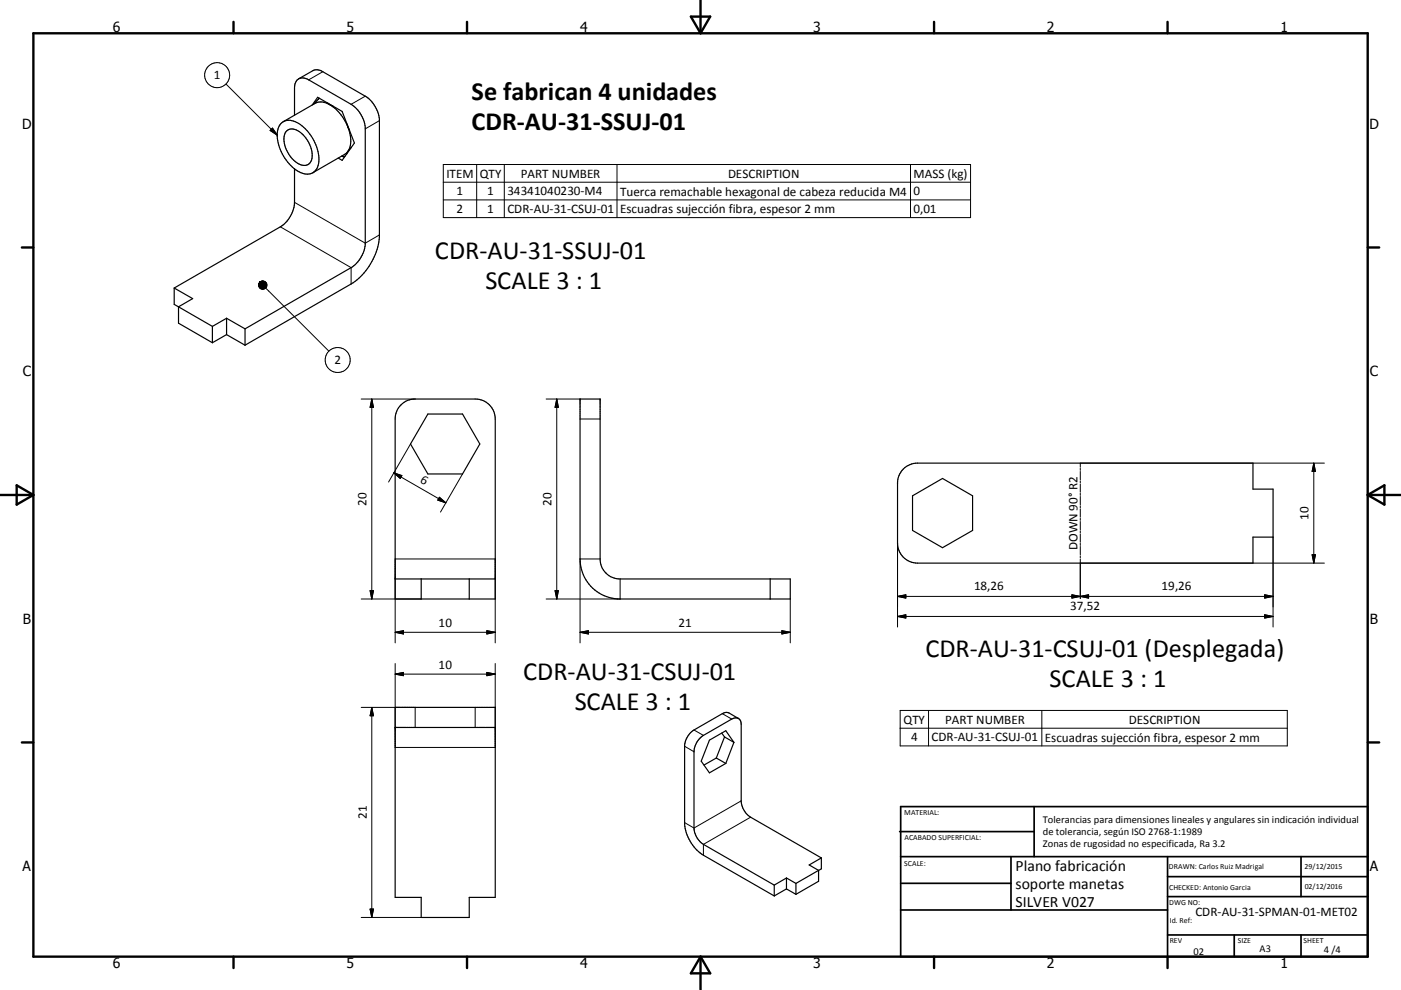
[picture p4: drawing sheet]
<svg xmlns="http://www.w3.org/2000/svg" width="420mm" height="297mm" viewBox="0 0 420 297" stroke-linecap="round" stroke-linejoin="round" font-family="sans-serif">
<g fill="none" stroke="#000" stroke-width=".36">
<path d="M84.2 37.1a4 4 0 0 1 5.3-.1 13.4 13.4 0 0 1 6 12.1 3.6 3.6 0 0 1-5.8 2.5 13 13 0 0 1-6.4-12.9zM86 39.2a3.4 3.4 0 0 1 4.5 .9 8.3 8.3 0 0 1 2.8 8.2 2.55 2.55 0 0 1-4 .7 8.7 8.7 0 0 1-3.9-8.8zM89.5 23.6a3.1 3.1 0 0 1 3 .4l12.8 7.3a9.5 9.5 0 0 1 4.2 6.9v35.2a9.7 9.7 0 0 1-4.2 6.9l-31.8 18.4M89.5 23.6l4.3-2.4a2.9 2.9 0 0 1 3 .3l12.7 7.4a9.5 9.5 0 0 1 4.2 6.8v35.5a19.1 19.1 0 0 1-8.4 14l-31.8 18.4M89.5 23.6a3.1 3.1 0 0 0-1.2 2.8v8.1M93.6 31.5l1.6-2.3 7.4 4.2 3.7 9.5-3.7 5.2-1.2-.7M95.8 29.5l-1.8 1.8M98.1 30.9l.8 .5M98.9 31.4a4.4 4.4 0 0 0-4.4-.4l-9.6 5.5M98.9 31.4l1 .5M98.9 31.4a13.7 13.7 0 0 1 5.4 6.8M104 37.2l.3 1"/>
<path d="M104.3 38.2l.5 .9M104.3 38.2a8.1 8.1 0 0 1 0 7.2M88.3 50.7v10a9.4 9.4 0 0 1-4.2 7.4l-31.9 18.3M102.4 46.9h1.1M104.3 45.4l-1 .9-9.5 5.5M104.3 45.4l-.4 .9M105.3 44.2l-1 1.2M52.2 86.4l5.6 3.2-4.3 2.5M52.2 86.4v4.9l1.3 .8M53.5 92.1l10.2 5.8M53.5 92.1v4.9l10.2 5.8M63.7 97.9v4.9"/>
<path d="M67.9 95.5l5.6 3.2M67.9 95.5l-4.2 2.4M67.9 95.5v4.9M73.5 98.7v4.9M67.9 100.4l5.6 3.2M67.9 100.4l-4.2 2.4M173.9 119.7h6v48a6 6 0 0 0 6 6h51v6h-51a12 12 0 0 1-12-12zM120.2 121.5a5.7 5.7 0 0 1 4.3-1.8h18a6 6 0 0 1 6 6v54h-30v-54a5.9 5.9 0 0 1 1.7-4.2zM128.3 124.2h10.4l5.2 9-5.2 9h-10.4l-5.2-9zM270.8 140.7a6.1 6.1 0 0 1 4.3-1.8h100.6v7.8h6v14.4h-6v7.8h-100.6a6 6 0 0 1-6-6v-18a6 6 0 0 1 1.7-4.2zM273.6 148.7l9-5.2 9 5.2v10.4l-9 5.2-9-5.2zM118.5 173.7h30"/>
<path d="M126.3 173.7v6M140.7 173.7v6M230.9 173.7v6M118.5 212.2h30v57h-7.8v6h-14.4v-6h-7.8zM118.5 218.2h30M216.4 219.9l.8 1.2M221.4 215.6l-2.8-1.7-1.4-.1-9.1 5.2a6.2 6.2 0 0 0-2.8 4.5v23.9a12.7 12.7 0 0 0 5.6 9.2l21.2 12.2M214.8 227.4l2.8 1.6M214.8 227.4l-3.7 2.1M217.2 221.1l2.8 1.6M217.2 221.1l-2.4 6.3M220 222.7l-2.4-3.5-4.9 2.9-2.5 6.3 2.5 3.5 4.9-2.9"/>
<path d="M220 222.7l-2.4 6.3M246.2 257.4l-21.2-12.2a6.2 6.2 0 0 1-2.8-4.9v-22.9a1.74 1.74 0 0 0-.8-1.9 1.74 1.74 0 0 0-2 .2l-8.5 4.9a6.2 6.2 0 0 0-2.8 4.9v22.9a6.3 6.3 0 0 0 2.8 4.9l21.2 12.2M246.2 257.4v3.3l-.8 .4M246.2 257.4l-3.6 2.1 2.8 1.6M232.1 265.5v3.3M235.8 263.4l-3.7 2.1M235.8 266.7l-3.7 2.1M235.8 263.4l2.8 1.6M235.8 263.4v3.3M235.8 266.7l2.8 1.6M238.6 265v3.3M245.4 261.1l-6.8 3.9"/>
<path d="M245.4 261.1v3.3l-6.8 3.9"/>
</g>
<g fill="none" stroke="#000" stroke-width=".3">
<path d="M67.7 25.2l15.4 15.3M81 39.1l.7-.7 1.4 2.1zM95.7 29.4l-.2 .3M96.8 21.5l-4.3 2.5M109.5 28.9l-4.2 2.4M113.7 36.2l-4.2 2.5M102.5 46.9l.7 .3M132.9 49.4h158.1v15.9h-158.1zM132.9 54.7h158.1M132.9 60h158.1M142.9 49.4v15.9M151.2 49.4v15.9"/>
<path d="M185 49.4v15.9M273 49.4v15.9M84.1 68.1l21.2 12.2v4.9M88.3 60.7l21.2 12.3 4.2-2.5M79.7 86.4l18.9 19M108.3 119.7h16.2M111.5 119.7v60M111.5 119.7l.5 2.5h-1zM163.7 119.7h10.2M166.9 119.7l.5 2.5h-1zM166.9 119.7v60M123.1 133.2l-6.6 11.4"/>
<path d="M173.9 125.7h6M393.9 138.9v30M393.9 138.9l.5 2.5h-1zM397.1 138.9h-73.2v1.3M118.1 141.9l15.6 9M118.1 141.9l2.4 .8-.5 .8zM131.7 149.2l2 1.7-2.4-.9zM138.7 142.2l-6.6 11.4M323.9 140.5v.6M323.9 141.4v2.5M323.9 144.3v.6M323.9 145.2v2.5"/>
<path d="M323.9 148v.6M323.9 148.9v2.5M323.9 151.7v.7M323.9 152.7v2.5M323.9 155.5v.6M323.9 156.4v2.5M323.9 159.2v.7M108.3 179.7h18M111 177.2h1l-.5 2.5zM166.4 177.2h1l-.5 2.5zM179.9 167.7h-6v25.2M185.9 173.7v6h-22.2"/>
<path d="M236.9 179.7v13.2M269.1 178.9h112.6M269.1 178.9l2.5-.5v1zM269.1 162.9v25.2M321.4 178.4l2.5 .5-2.5 .5zM323.9 160.2v2.5M323.9 163v.6M323.9 163.9v2.5M323.9 166.8v.6M323.9 167.7v11.9M323.9 178.9l2.5-.5v1zM323.9 168.9h73.2"/>
<path d="M379.2 178.4l2.5 .5-2.5 .5zM381.7 161.1v27M393.4 166.4h1l-.5 2.5zM118.5 192.9v-25.2h30v25.2M118.5 199.1v25.1h30v-25.1M118.5 189.7h30M118.5 189.7l2.5-.5v1zM146 189.2l2.5 .5-2.5 .5zM173.9 189.7h63M173.9 189.7l2.5-.5v1zM234.4 189.2l2.5 .5-2.5 .5zM269.1 184.9l2.5-.5v1z"/>
<path d="M269.1 184.9h112.6M379.2 184.4l2.5 .5-2.5 .5zM108.3 212.2h16.2v6M111.5 212.2v63M111.5 212.2l.5 2.5h-1zM118.5 202.2l2.5-.5v1zM118.5 202.2h30M142.5 212.2v6M146 201.7l2.5 .5-2.5 .5zM208.1 219l2.8 1.6M216.6 214.1l2.8 1.6M269.9 213.1h116v10.7h-116z"/>
<path d="M269.9 218.5h116M278.4 213.1v10.7M312.3 213.1v10.7M205.3 223.9l2.8 1.6M222.2 240.3l-14.1 8.1-2.8-1.6M225 245.2l-14.1 8.1v3.3M108.3 275.2h18M111 272.7h1l-.5 2.5z"/>
<circle cx="65.1" cy="22.6" r="3.7"/>
<circle cx="101.2" cy="108" r="3.7"/>
</g>
<g fill="none" stroke="#000" stroke-width=".71">
<path d="M10 10h400v277h-400zM70 6.6v3.4M140 6.6v3.4M207.1 5h5.8l-2.9 5zM210 0v10M280 6.6v3.4M350 6.6v3.4M6.6 74.2h3.4M410 74.2h3.5M0 148.5h10M5 145.6l5 2.9-5 2.9zM410 148.5h10.1"/>
<path d="M410 148.5l5.1-2.9v5.8zM6.6 222.7h3.4M410 222.7h3.5M70 287v3.4M140 287v3.4M210 287v10M210 287l2.9 5h-5.8zM280 287v3.4M350 287v3.4"/>
</g>
<g fill="none" stroke="#000" stroke-width=".51">
<path d="M269.7 249.5h40.3M270 242h140v45h-140zM270 257h140M303.1 257v16M310 242v15M350 257v30M390.1 257v12M270 265h33.1M270 273h80M350 269h60M350 263h60M350 280.5h60"/>
<path d="M370 280.5v6.5M390.1 280.5v6.5"/>
</g>
<g fill="#000" stroke="#000" stroke-width=".3">
<path d="M81 39.1l.7-.7 1.4 2.1zM77.9 84.7l-.3 .4zM77.9 84.7l-.4 .7zM77.9 84.7l-.4 1zM77.9 84.7l-.3 1.2zM77.9 84.7l-.2 1.5zM77.9 84.7v1.7l-.2-.2zM77.9 84.7l.2 1.9-.2-.2zM77.9 84.7l.4 2-.2-.1zM77.9 84.7l.6 2.1-.2-.1zM77.9 84.7l.9 2.1h-.3zM77.9 84.7l1.2 2-.3 .1z"/>
<path d="M77.9 84.7l1.4 2h-.2zM77.9 84.7l1.7 1.8-.3 .2zM77.9 84.7l1.9 1.6-.2 .2zM77.9 84.7l2 1.4-.1 .2zM77.9 84.7l2.1 1.2-.1 .2zM77.9 84.7l2.1 .9v.3zM77.9 84.7l2.1 .6v.3zM77.9 84.7l2 .3 .1 .3zM77.9 84.7l1.9 .1 .1 .2zM77.9 84.7l1.7-.1 .2 .2zM77.9 84.7l1.5-.2 .2 .1zM77.9 84.7l1.5-.2z"/>
<path d="M77.9 84.7l1.3-.3zM77.9 84.7l1-.4zM77.9 84.7l.7-.4zM77.9 84.7l.5-.3zM77.9 84.7l.2-.2zM111.5 119.7l.5 2.5h-1zM166.9 119.7l.5 2.5h-1zM118.1 141.9l2.4 .8-.5 .8zM131.7 149.2l2 1.7-2.4-.9zM393.9 138.9l.5 2.5h-1zM111 177.2h1l-.5 2.5zM166.4 177.2h1l-.5 2.5z"/>
<path d="M269.1 178.9l2.5-.5v1zM321.4 178.4l2.5 .5-2.5 .5zM323.9 178.9l2.5-.5v1zM379.2 178.4l2.5 .5-2.5 .5zM393.4 166.4h1l-.5 2.5zM118.5 189.7l2.5-.5v1zM146 189.2l2.5 .5-2.5 .5zM173.9 189.7l2.5-.5v1zM234.4 189.2l2.5 .5-2.5 .5zM269.1 184.9l2.5-.5v1zM379.2 184.4l2.5 .5-2.5 .5zM111.5 212.2l.5 2.5h-1z"/>
<path d="M118.5 202.2l2.5-.5v1zM146 201.7l2.5 .5-2.5 .5zM111 272.7h1l-.5 2.5z"/>
</g>
<g font-size="7.9">
<text x="141.4" y="30">Se fabrican 4 unidades</text>
<text x="141.4" y="39">CDR-AU-31-SSUJ-01</text>
<text x="130.4" y="77.7">CDR-AU-31-SSUJ-01</text>
<text x="145.5" y="86.7">SCALE 3 : 1</text>
<text x="277.5" y="197.1">CDR-AU-31-CSUJ-01 (Desplegada)</text>
<text x="156.9" y="204">CDR-AU-31-CSUJ-01</text>
<text x="314.6" y="206.1">SCALE 3 : 1</text>
<text x="172.3" y="212.9">SCALE 3 : 1</text>
</g>
<g font-size="4.7">
<text x="304.5" y="261.2">Plano fabricación</text>
<text x="304.5" y="266.6">soporte manetas</text>
<text x="304.5" y="272">SILVER V027</text>
</g>
<g font-size="4.2">
<text x="33.9" y="9.6">6</text>
<text x="103.9" y="9.6">5</text>
<text x="173.9" y="9.6">4</text>
<text x="243.8" y="9.6">3</text>
<text x="313.9" y="9.6">2</text>
<text x="383.9" y="9.6">1</text>
<text x="6.7" y="38.7">D</text>
<text x="410.5" y="38.7">D</text>
<text x="6.9" y="112.9">C</text>
<text x="410.7" y="112.9">C</text>
<text x="6.9" y="187.1">B</text>
<text x="410.7" y="187.1">B</text>
<text x="6.8" y="261.4">A</text>
<text x="410.7" y="261.4">A</text>
<text x="33.9" y="290.4">6</text>
<text x="103.9" y="290.4">5</text>
<text x="173.9" y="290.4">4</text>
<text x="243.8" y="290.4">3</text>
<text x="313.9" y="290.4">2</text>
<text x="383.9" y="290.4">1</text>
</g>
<g font-size="3.9">
<text x="64.1" y="23.8">1</text>
<text x="133.9" y="53.3">ITEM</text>
<text x="143.8" y="53.3">QTY</text>
<text x="156.1" y="53.3">PART NUMBER</text>
<text x="218.3" y="53.3">DESCRIPTION</text>
<text x="273.9" y="53.4">MASS (kg)</text>
<text x="136.9" y="58.6">1</text>
<text x="146" y="58.6">1</text>
<text x="152.1" y="58.6">34341040230-M4</text>
<text x="185.9" y="58.7">Tuerca remachable hexagonal de cabeza reducida M4</text>
<text x="273.9" y="58.6">0</text>
<text x="136.9" y="63.9">2</text>
<text x="146" y="63.9">1</text>
<text x="152.1" y="63.9">CDR-AU-31-CSUJ-01</text>
<text x="185.9" y="64">Escuadras sujección fibra, espesor 2 mm</text>
<text x="273.9" y="63.9">0,01</text>
<text x="100.2" y="109.3">2</text>
<text x="125.8" y="144.5" transform="rotate(30 125.8 144.5)">6</text>
<text x="109.9" y="151.7" transform="rotate(-90 109.9 151.7)">20</text>
<text x="165.4" y="151.7" transform="rotate(-90 165.4 151.7)">20</text>
<text x="392.3" y="156" transform="rotate(-90 392.3 156)">10</text>
<text x="323.1" y="165.1" transform="rotate(-90 323.1 165.1)">DOWN 90° R2</text>
<text x="292" y="176.9">18,26</text>
<text x="348.2" y="176.9">19,26</text>
<text x="320.9" y="182.9">37,52</text>
<text x="131.5" y="188.1">10</text>
<text x="203.5" y="188.2">21</text>
<text x="131.5" y="200.7">10</text>
<text x="270.8" y="217.1">QTY</text>
<text x="283.4" y="217.1">PART NUMBER</text>
<text x="338.4" y="217.1">DESCRIPTION</text>
<text x="273.1" y="222.3">4</text>
<text x="279.3" y="222.3">CDR-AU-31-CSUJ-01</text>
<text x="313.3" y="222.5">Escuadras sujección fibra, espesor 2 mm</text>
<text x="110" y="245.7" transform="rotate(-90 110 245.7)">21</text>
<text x="358.4" y="274.9">CDR-AU-31-SPMAN-01-MET02</text>
</g>
<g font-size="3.1">
<text x="312.7" y="246.8">Tolerancias para dimensiones lineales y angulares sin indicación individual</text>
<text x="312.7" y="250.4">de tolerancia, según ISO 2768-1:1989</text>
<text x="312.7" y="254">Zonas de rugosidad no especificada, Ra 3.2</text>
<text x="357.8" y="286.5">02</text>
<text x="377.6" y="285.6">A3</text>
<text x="396.9" y="285.9">4 /4</text>
</g>
<g font-size="2.4">
<text x="271.1" y="244.4">MATERIAL:</text>
<text x="271.2" y="252">ACABADO SUPERFICIAL:</text>
<text x="271.1" y="259.7">SCALE:</text>
<text x="350.4" y="260.8">DRAWN: Carlos Ruiz Madrigal</text>
<text x="391.1" y="260.6">29/12/2015</text>
<text x="350.5" y="267">CHECKED: Antonio Garcia</text>
<text x="391.2" y="266.7">02/12/2016</text>
<text x="350.5" y="271.4">DWG NO:</text>
<text x="350.7" y="276.9">Id. Ref:</text>
<text x="350.7" y="282.8">REV</text>
<text x="371.1" y="282.9">SIZE</text>
<text x="390.8" y="283">SHEET</text>
</g>
</svg>
